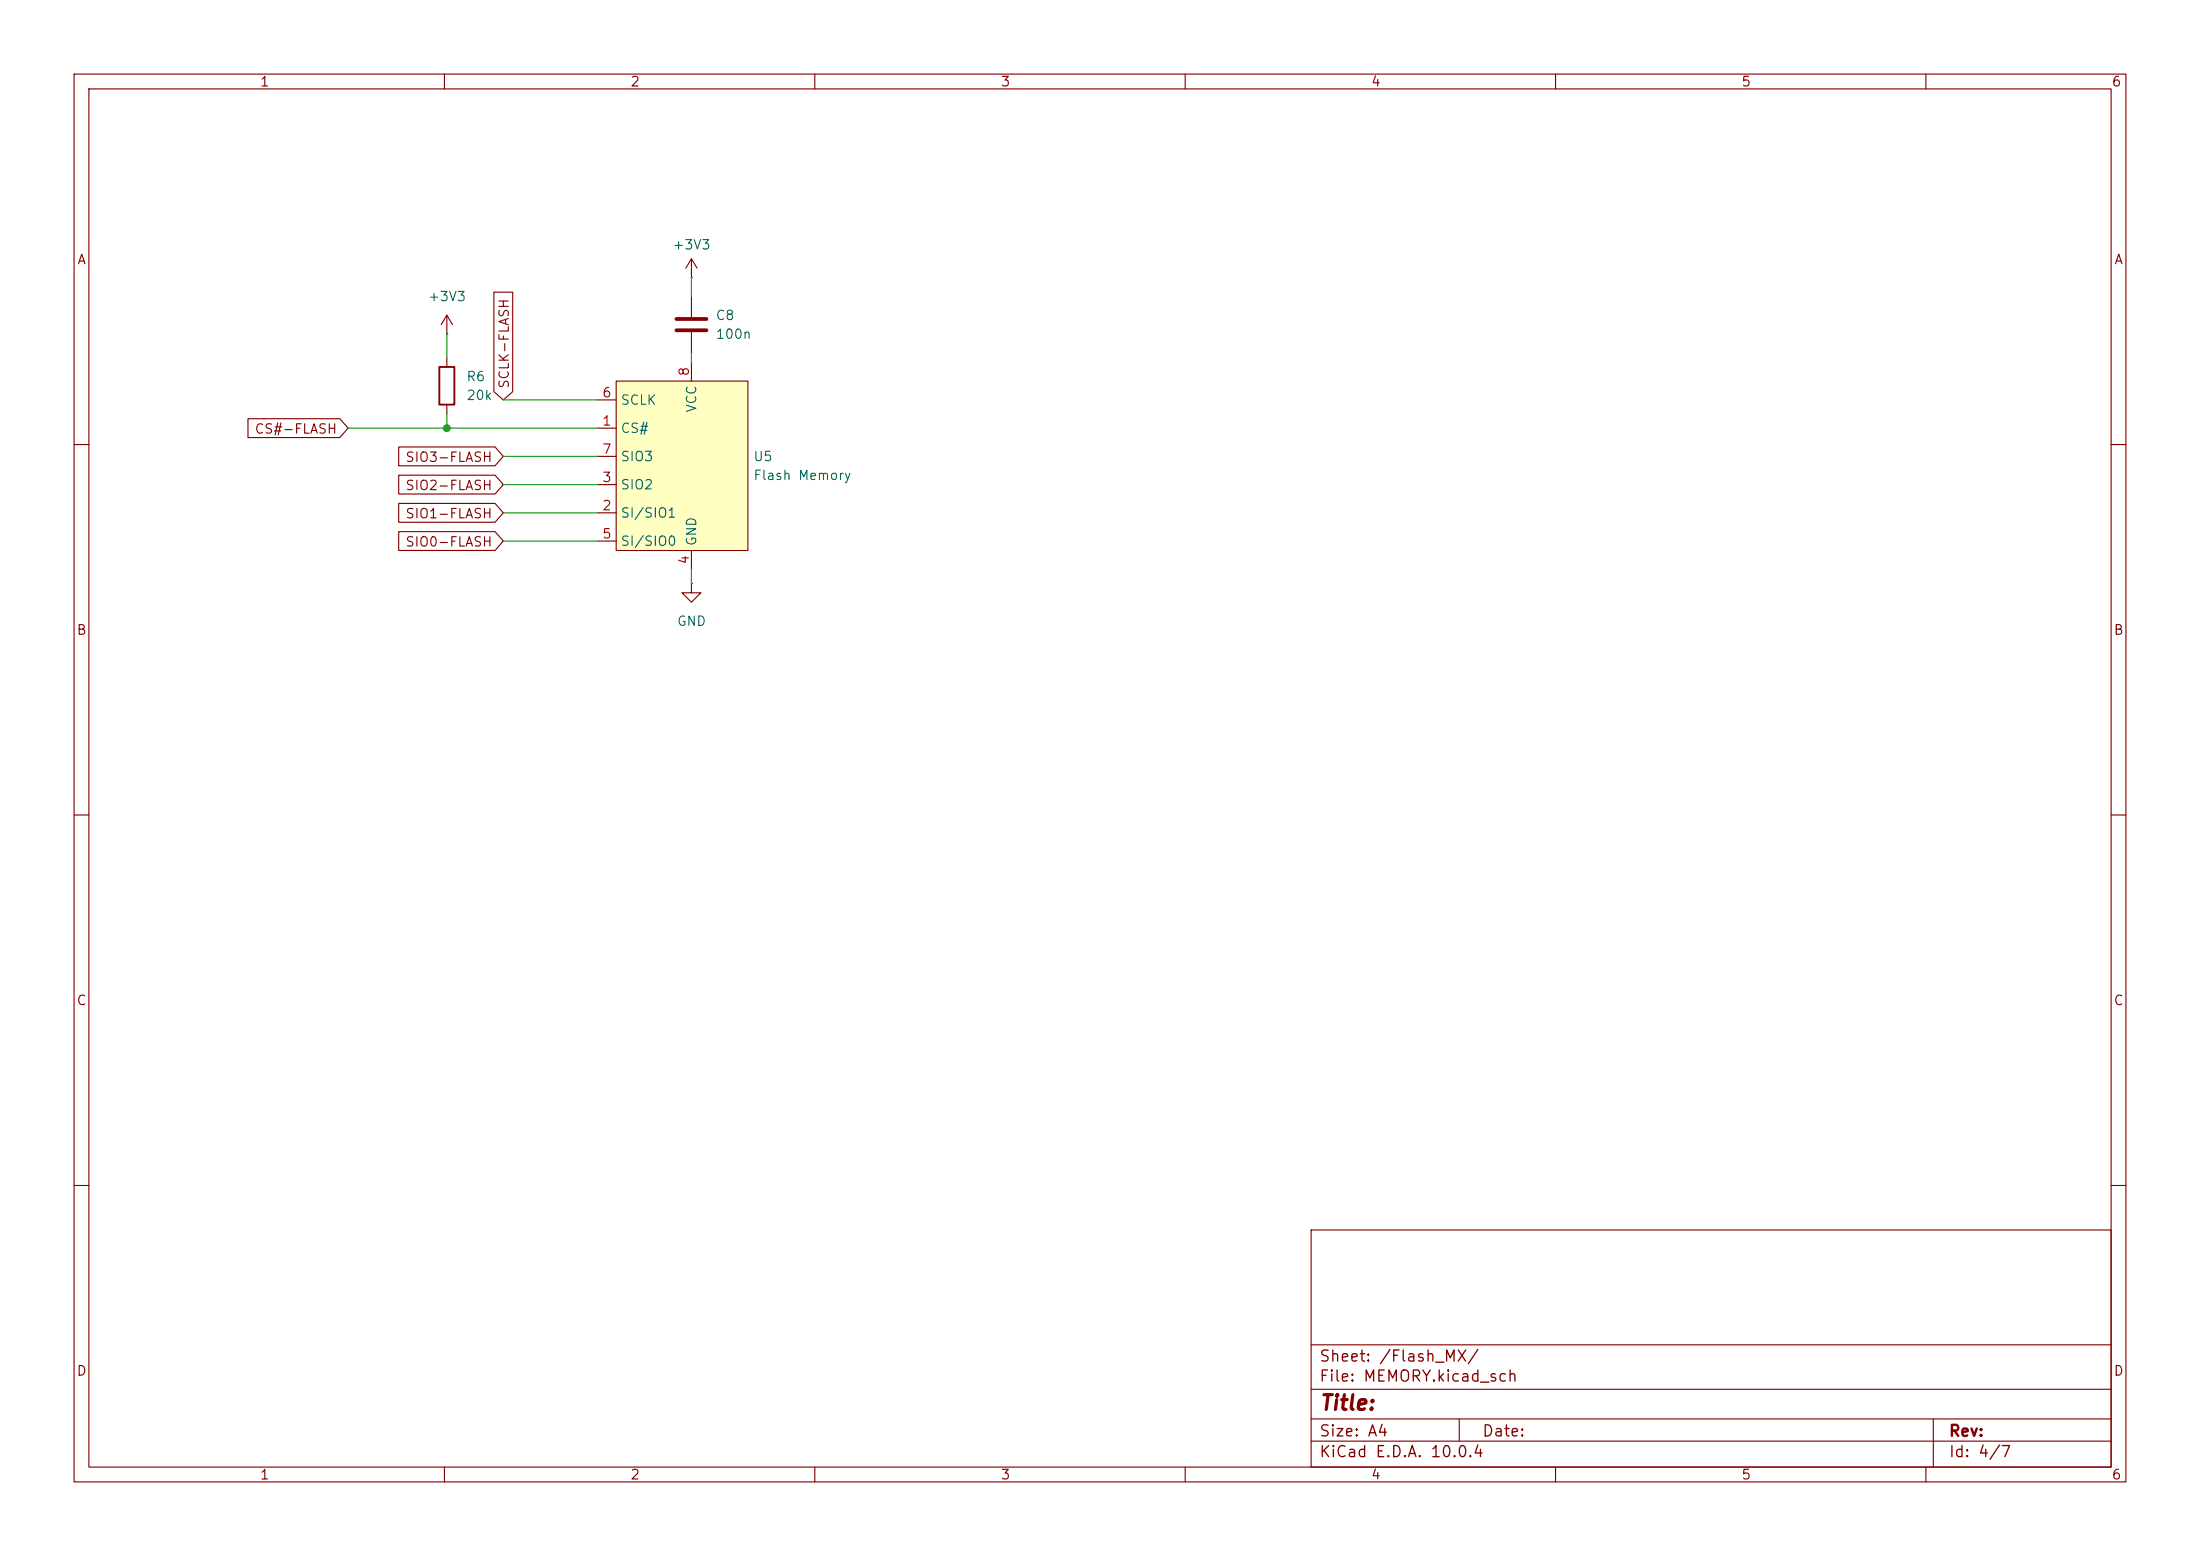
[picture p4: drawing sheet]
(kicad_sch
 (version 20260306)
 (generator "eeschema")
 (generator_version "10.0")
 (paper "A4")
 (lib_symbols
  (symbol "ESP32_PARTS_LIBARY:C_100n"
   (pin_numbers (hide yes))
   (pin_names
    (offset 0.254)) (exclude_from_sim no) (in_bom yes) (on_board yes)
   (in_pos_files yes)
   (duplicate_pin_numbers_are_jumpers no)
   (property "Reference" "C" (at 0.635 2.54 0) (show_name no) (do_not_autoplace no) (effects (font (size 1.27 1.27)) (justify left)))
   (property "Value" "100n" (at 0.635 -2.54 0) (show_name no) (do_not_autoplace no) (effects (font (size 1.27 1.27)) (justify left)))
   (property "Footprint" "Capacitor_SMD:C_0603_1608Metric_Pad1.08x0.95mm_HandSolder" (at 0.9652 -3.81 0) (show_name no) (do_not_autoplace no) (hide yes) (effects (font (size 1.27 1.27))))
   (property "Datasheet" "https://pim.murata.com/asset/pim4/ceramicCapacitorSMD/GRT188R61A226ME13-01A-EN_PDF_CERAMICCAPACITORSMD" (at 0 0 0) (show_name no) (do_not_autoplace no) (hide yes) (effects (font (size 1.27 1.27))))
   (property "Description" "22 µF ±20% 10V Ceramic Capacitor X5R 0603 (1608 Metric)" (at 0 0 0) (show_name no) (do_not_autoplace no) (hide yes) (effects (font (size 1.27 1.27))))
   (property "DIGIKEY" "GRT188R61A226ME13D" (at 0 0 0) (show_name no) (do_not_autoplace no) (hide yes) (effects (font (size 1.27 1.27))))
   (symbol "C_100n_0_1"
    (polyline (pts (xy -2.032 0.762) (xy 2.032 0.762)) (stroke (width 0.508) (type default)) (fill (type none)))
    (polyline (pts (xy -2.032 -0.762) (xy 2.032 -0.762)) (stroke (width 0.508) (type default)) (fill (type none))))
   (symbol "C_100n_1_1"
    (pin passive line (at 0 3.81 270) (length 2.794) (name "" (effects (font (size 1.27 1.27)))) (number "1" (effects (font (size 1.27 1.27)))))
    (pin passive line (at 0 -3.81 90) (length 2.794) (name "" (effects (font (size 1.27 1.27)))) (number "2" (effects (font (size 1.27 1.27))))))
   (embedded_fonts no))
  (symbol "ESP32_PARTS_LIBARY:MX25L-flash-memory" (exclude_from_sim no) (in_bom yes) (on_board yes)
   (in_pos_files yes)
   (duplicate_pin_numbers_are_jumpers no)
   (property "Reference" "U" (at -3.048 6.604 0) (show_name no) (do_not_autoplace no) (effects (font (size 1.27 1.27))))
   (property "Value" "Flash Memory" (at 0 0 0) (show_name no) (do_not_autoplace no) (effects (font (size 1.27 1.27))))
   (property "Footprint" "Package_SO:SOIC-8_5.3x5.3mm_P1.27mm" (at 0 0 0) (show_name no) (do_not_autoplace no) (hide yes) (effects (font (size 1.27 1.27))))
   (property "Datasheet" "https://www.macronix.com/Lists/Datasheet/Attachments/8661/MX25L3273F,%203V,%2032Mb,%20v1.2.pdf" (at 0 0 0) (show_name no) (do_not_autoplace no) (hide yes) (effects (font (size 1.27 1.27))))
   (property "Description" "FLASH Memory IC 32Mbit SPI 133 MHz 6 ns 8-SOP" (at 0 0 0) (show_name no) (do_not_autoplace no) (hide yes) (effects (font (size 1.27 1.27))))
   (property "DIGIKEY" "1092-MX25L3273FM2I-08G-ND" (at 0 0 0) (show_name no) (do_not_autoplace no) (hide yes) (effects (font (size 1.27 1.27))))
   (symbol "MX25L-flash-memory_0_0"
    (pin input line (at -27.94 11.43 0) (length 2.54) (name "CS#" (effects (font (size 1.27 1.27)))) (number "1" (effects (font (size 1.27 1.27)))))
    (pin bidirectional line (at -27.94 0 0) (length 2.54) (name "SI/SIO1" (effects (font (size 1.27 1.27)))) (number "2" (effects (font (size 1.27 1.27)))))
    (pin bidirectional line (at -27.94 3.81 0) (length 2.54) (name "SIO2" (effects (font (size 1.27 1.27)))) (number "3" (effects (font (size 1.27 1.27)))))
    (pin bidirectional line (at -27.94 -3.81 0) (length 2.54) (name "SI/SIO0" (effects (font (size 1.27 1.27)))) (number "5" (effects (font (size 1.27 1.27)))))
    (pin input line (at -27.94 15.24 0) (length 2.54) (name "SCLK" (effects (font (size 1.27 1.27)))) (number "6" (effects (font (size 1.27 1.27)))))
    (pin bidirectional line (at -27.94 7.62 0) (length 2.54) (name "SIO3" (effects (font (size 1.27 1.27)))) (number "7" (effects (font (size 1.27 1.27))))))
   (symbol "MX25L-flash-memory_1_0"
    (pin output line (at -15.24 -7.62 90) (length 2.54) (name "GND" (effects (font (size 1.27 1.27)))) (number "4" (effects (font (size 1.27 1.27)))))
    (pin power_in line (at -15.24 20.32 270) (length 2.54) (name "VCC" (effects (font (size 1.27 1.27)))) (number "8" (effects (font (size 1.27 1.27))))))
   (symbol "MX25L-flash-memory_1_1"
    (rectangle (start -25.4 17.78) (end -7.62 -5.08) (stroke (width 0) (type solid)) (fill (type background))))
   (embedded_fonts no))
  (symbol "ESP32_PARTS_LIBARY:R_20k"
   (pin_numbers (hide yes))
   (pin_names
    (offset 0)) (exclude_from_sim no) (in_bom yes) (on_board yes)
   (in_pos_files yes)
   (duplicate_pin_numbers_are_jumpers no)
   (property "Reference" "R" (at 2.032 0 90) (show_name no) (do_not_autoplace no) (effects (font (size 1.27 1.27))))
   (property "Value" "20k" (at 0 0 90) (show_name no) (do_not_autoplace no) (effects (font (size 1.27 1.27))))
   (property "Footprint" "Resistor_SMD:R_0603_1608Metric_Pad0.98x0.95mm_HandSolder" (at -1.778 0 90) (show_name no) (do_not_autoplace no) (hide yes) (effects (font (size 1.27 1.27))))
   (property "Datasheet" "https://yageogroup.com/content/datasheet/asset/file/PYU-RC_GROUP_51_ROHS_L" (at 0 0 0) (show_name no) (do_not_autoplace no) (hide yes) (effects (font (size 1.27 1.27))))
   (property "Description" "20 kOhms ±1% 0.1W, 1/10W Chip Resistor 0603 (1608 Metric) Moisture Resistant Thick Film" (at 0 0 0) (show_name no) (do_not_autoplace no) (hide yes) (effects (font (size 1.27 1.27))))
   (property "DIGIKEY" "20 kOhms ±1% 0.1W, 1/10W Chip Resistor 0603 (1608 Metric) Moisture Resistant Thick Film" (at 0 0 0) (show_name no) (do_not_autoplace no) (hide yes) (effects (font (size 1.27 1.27))))
   (symbol "R_20k_0_1"
    (rectangle (start -1.016 -2.54) (end 1.016 2.54) (stroke (width 0.254) (type default)) (fill (type none))))
   (symbol "R_20k_1_1"
    (pin passive line (at 0 3.81 270) (length 1.27) (name "" (effects (font (size 1.27 1.27)))) (number "1" (effects (font (size 1.27 1.27)))))
    (pin passive line (at 0 -3.81 90) (length 1.27) (name "" (effects (font (size 1.27 1.27)))) (number "2" (effects (font (size 1.27 1.27))))))
   (embedded_fonts no))
  (symbol "power:+3V3"
   (power global)
   (pin_numbers (hide yes))
   (pin_names
    (offset 0) (hide yes)) (exclude_from_sim no) (in_bom yes) (on_board yes)
   (in_pos_files yes)
   (duplicate_pin_numbers_are_jumpers no)
   (property "Reference" "#PWR" (at 0 -3.81 0) (show_name no) (do_not_autoplace no) (hide yes) (effects (font (size 1.27 1.27))))
   (property "Value" "+3V3" (at 0 3.556 0) (show_name no) (do_not_autoplace no) (effects (font (size 1.27 1.27))))
   (property "Footprint" "" (at 0 0 0) (show_name no) (do_not_autoplace no) (hide yes) (effects (font (size 1.27 1.27))))
   (property "Datasheet" "" (at 0 0 0) (show_name no) (do_not_autoplace no) (hide yes) (effects (font (size 1.27 1.27))))
   (property "Description" "Power symbol creates a global label with name \"+3V3\"" (at 0 0 0) (show_name no) (do_not_autoplace no) (hide yes) (effects (font (size 1.27 1.27))))
   (symbol "+3V3_0_1"
    (polyline (pts (xy -0.762 1.27) (xy 0 2.54)) (stroke (width 0) (type default)) (fill (type none)))
    (polyline (pts (xy 0 2.54) (xy 0.762 1.27)) (stroke (width 0) (type default)) (fill (type none)))
    (polyline (pts (xy 0 0) (xy 0 2.54)) (stroke (width 0) (type default)) (fill (type none))))
   (symbol "+3V3_1_1"
    (pin power_in line (at 0 0 90) (length 0) (name "" (effects (font (size 1.27 1.27)))) (number "1" (effects (font (size 1.27 1.27))))))
   (embedded_fonts no))
  (symbol "power:GND"
   (power global)
   (pin_numbers (hide yes))
   (pin_names
    (offset 0) (hide yes)) (exclude_from_sim no) (in_bom yes) (on_board yes)
   (in_pos_files yes)
   (duplicate_pin_numbers_are_jumpers no)
   (property "Reference" "#PWR" (at 0 -6.35 0) (show_name no) (do_not_autoplace no) (hide yes) (effects (font (size 1.27 1.27))))
   (property "Value" "GND" (at 0 -3.81 0) (show_name no) (do_not_autoplace no) (effects (font (size 1.27 1.27))))
   (property "Footprint" "" (at 0 0 0) (show_name no) (do_not_autoplace no) (hide yes) (effects (font (size 1.27 1.27))))
   (property "Datasheet" "" (at 0 0 0) (show_name no) (do_not_autoplace no) (hide yes) (effects (font (size 1.27 1.27))))
   (property "Description" "Power symbol creates a global label with name \"GND\" , ground" (at 0 0 0) (show_name no) (do_not_autoplace no) (hide yes) (effects (font (size 1.27 1.27))))
   (symbol "GND_0_1"
    (polyline (pts (xy 0 0) (xy 0 -1.27) (xy 1.27 -1.27) (xy 0 -2.54) (xy -1.27 -1.27) (xy 0 -1.27)) (stroke (width 0) (type default)) (fill (type none))))
   (symbol "GND_1_1"
    (pin power_in line (at 0 0 270) (length 0) (name "" (effects (font (size 1.27 1.27)))) (number "1" (effects (font (size 1.27 1.27))))))
   (embedded_fonts no)))
 (junction
  (at 60.325 57.785)
  (diameter 0)
  (color 0 0 0 0))
 (wire
  (pts (xy 67.945 73.025) (xy 80.645 73.025))
  (stroke (width 0) (type default)))
 (wire
  (pts (xy 67.945 65.405) (xy 80.645 65.405))
  (stroke (width 0) (type default)))
 (wire
  (pts (xy 60.325 45.085) (xy 60.325 48.26))
  (stroke (width 0) (type default)))
 (wire
  (pts (xy 93.345 47.625) (xy 93.345 48.895))
  (stroke (width 0) (type default)))
 (wire
  (pts (xy 67.945 53.975) (xy 80.645 53.975))
  (stroke (width 0) (type default)))
 (wire
  (pts (xy 67.945 61.595) (xy 80.645 61.595))
  (stroke (width 0) (type default)))
 (wire
  (pts (xy 60.325 57.785) (xy 60.325 55.88))
  (stroke (width 0) (type default)))
 (wire
  (pts (xy 93.345 76.835) (xy 93.345 78.74))
  (stroke (width 0) (type default)))
 (wire
  (pts (xy 93.345 37.465) (xy 93.345 40.005))
  (stroke (width 0) (type default)))
 (wire
  (pts (xy 67.945 69.215) (xy 80.645 69.215))
  (stroke (width 0) (type default)))
 (wire
  (pts (xy 80.645 57.785) (xy 60.325 57.785))
  (stroke (width 0) (type default)))
 (wire
  (pts (xy 46.99 57.785) (xy 60.325 57.785))
  (stroke (width 0) (type default)))
 (global_label "SIO2-FLASH"
  (shape input)
  (at 67.945 65.405 180)
  (fields_autoplaced yes)
  (effects (font (size 1.27 1.27)) (justify right))
  (property "Intersheetrefs" "${INTERSHEET_REFS}" (at 53.2878 65.405 0) (hide yes) (show_name no) (do_not_autoplace no) (effects (font (size 1.27 1.27)) (justify right))))
 (global_label "CS#-FLASH"
  (shape input)
  (at 46.99 57.785 180)
  (fields_autoplaced yes)
  (effects (font (size 1.27 1.27)) (justify right))
  (property "Intersheetrefs" "${INTERSHEET_REFS}" (at 32.9376 57.785 0) (hide yes) (show_name no) (do_not_autoplace no) (effects (font (size 1.27 1.27)) (justify right))))
 (global_label "SIO3-FLASH"
  (shape input)
  (at 67.945 61.595 180)
  (fields_autoplaced yes)
  (effects (font (size 1.27 1.27)) (justify right))
  (property "Intersheetrefs" "${INTERSHEET_REFS}" (at 53.2878 61.595 0) (hide yes) (show_name no) (do_not_autoplace no) (effects (font (size 1.27 1.27)) (justify right))))
 (global_label "SIO1-FLASH"
  (shape input)
  (at 67.945 69.215 180)
  (fields_autoplaced yes)
  (effects (font (size 1.27 1.27)) (justify right))
  (property "Intersheetrefs" "${INTERSHEET_REFS}" (at 53.2878 69.215 0) (hide yes) (show_name no) (do_not_autoplace no) (effects (font (size 1.27 1.27)) (justify right))))
 (global_label "SCLK-FLASH"
  (shape input)
  (at 67.945 53.975 90)
  (fields_autoplaced yes)
  (effects (font (size 1.27 1.27)) (justify left))
  (property "Intersheetrefs" "${INTERSHEET_REFS}" (at 67.945 38.8945 90) (hide yes) (show_name no) (do_not_autoplace no) (effects (font (size 1.27 1.27)) (justify left))))
 (global_label "SIO0-FLASH"
  (shape input)
  (at 67.945 73.025 180)
  (fields_autoplaced yes)
  (effects (font (size 1.27 1.27)) (justify right))
  (property "Intersheetrefs" "${INTERSHEET_REFS}" (at 53.2878 73.025 0) (hide yes) (show_name no) (do_not_autoplace no) (effects (font (size 1.27 1.27)) (justify right))))
 (symbol
  (lib_id "ESP32_PARTS_LIBARY:C_100n")
  (at 93.345 43.815 0)
  (unit 1)
  (body_style 1)
  (exclude_from_sim no)
  (in_bom yes)
  (on_board yes)
  (in_pos_files yes)
  (dnp no)
  (fields_autoplaced yes)
  (property "Reference" "C8" (at 96.52 42.5449 0) (show_name no) (do_not_autoplace no) (effects (font (size 1.27 1.27)) (justify left)))
  (property "Value" "100n" (at 96.52 45.0849 0) (show_name no) (do_not_autoplace no) (effects (font (size 1.27 1.27)) (justify left)))
  (property "Footprint" "Capacitor_SMD:C_0603_1608Metric_Pad1.08x0.95mm_HandSolder" (at 94.3102 47.625 0) (hide yes) (show_name no) (do_not_autoplace no) (effects (font (size 1.27 1.27))))
  (property "Datasheet" "https://pim.murata.com/asset/pim4/ceramicCapacitorSMD/GRT188R61A226ME13-01A-EN_PDF_CERAMICCAPACITORSMD" (at 93.345 43.815 0) (hide yes) (show_name no) (do_not_autoplace no) (effects (font (size 1.27 1.27))))
  (property "Description" "22 µF ±20% 10V Ceramic Capacitor X5R 0603 (1608 Metric)" (at 93.345 43.815 0) (hide yes) (show_name no) (do_not_autoplace no) (effects (font (size 1.27 1.27))))
  (property "DIGIKEY" "GRT188R61A226ME13D" (at 93.345 43.815 0) (hide yes) (show_name no) (do_not_autoplace no) (effects (font (size 1.27 1.27))))
  (pin "2")
  (pin "1"))
 (symbol
  (lib_id "power:GND")
  (at 93.345 78.74 0)
  (unit 1)
  (body_style 1)
  (exclude_from_sim no)
  (in_bom yes)
  (on_board yes)
  (in_pos_files yes)
  (dnp no)
  (fields_autoplaced yes)
  (property "Reference" "#PWR020" (at 93.345 85.09 0) (hide yes) (show_name no) (do_not_autoplace no) (effects (font (size 1.27 1.27))))
  (property "Value" "GND" (at 93.345 83.82 0) (show_name no) (do_not_autoplace no) (effects (font (size 1.27 1.27))))
  (property "Footprint" "" (at 93.345 78.74 0) (hide yes) (show_name no) (do_not_autoplace no) (effects (font (size 1.27 1.27))))
  (property "Datasheet" "" (at 93.345 78.74 0) (hide yes) (show_name no) (do_not_autoplace no) (effects (font (size 1.27 1.27))))
  (property "Description" "Power symbol creates a global label with name \"GND\" , ground" (at 93.345 78.74 0) (hide yes) (show_name no) (do_not_autoplace no) (effects (font (size 1.27 1.27))))
  (pin "1"))
 (symbol
  (lib_id "power:+3V3")
  (at 60.325 45.085 0)
  (unit 1)
  (body_style 1)
  (exclude_from_sim no)
  (in_bom yes)
  (on_board yes)
  (in_pos_files yes)
  (dnp no)
  (fields_autoplaced yes)
  (property "Reference" "#PWR021" (at 60.325 48.895 0) (hide yes) (show_name no) (do_not_autoplace no) (effects (font (size 1.27 1.27))))
  (property "Value" "+3V3" (at 60.325 40.005 0) (show_name no) (do_not_autoplace no) (effects (font (size 1.27 1.27))))
  (property "Footprint" "" (at 60.325 45.085 0) (hide yes) (show_name no) (do_not_autoplace no) (effects (font (size 1.27 1.27))))
  (property "Datasheet" "" (at 60.325 45.085 0) (hide yes) (show_name no) (do_not_autoplace no) (effects (font (size 1.27 1.27))))
  (property "Description" "Power symbol creates a global label with name \"+3V3\"" (at 60.325 45.085 0) (hide yes) (show_name no) (do_not_autoplace no) (effects (font (size 1.27 1.27))))
  (pin "1"))
 (symbol
  (lib_id "ESP32_PARTS_LIBARY:R_20k")
  (at 60.325 52.07 0)
  (unit 1)
  (body_style 1)
  (exclude_from_sim no)
  (in_bom yes)
  (on_board yes)
  (in_pos_files yes)
  (dnp no)
  (fields_autoplaced yes)
  (property "Reference" "R6" (at 62.865 50.7999 0) (show_name no) (do_not_autoplace no) (effects (font (size 1.27 1.27)) (justify left)))
  (property "Value" "20k" (at 62.865 53.3399 0) (show_name no) (do_not_autoplace no) (effects (font (size 1.27 1.27)) (justify left)))
  (property "Footprint" "Resistor_SMD:R_0603_1608Metric_Pad0.98x0.95mm_HandSolder" (at 58.547 52.07 90) (hide yes) (show_name no) (do_not_autoplace no) (effects (font (size 1.27 1.27))))
  (property "Datasheet" "https://yageogroup.com/content/datasheet/asset/file/PYU-RC_GROUP_51_ROHS_L" (at 60.325 52.07 0) (hide yes) (show_name no) (do_not_autoplace no) (effects (font (size 1.27 1.27))))
  (property "Description" "20 kOhms ±1% 0.1W, 1/10W Chip Resistor 0603 (1608 Metric) Moisture Resistant Thick Film" (at 60.325 52.07 0) (hide yes) (show_name no) (do_not_autoplace no) (effects (font (size 1.27 1.27))))
  (property "DIGIKEY" "20 kOhms ±1% 0.1W, 1/10W Chip Resistor 0603 (1608 Metric) Moisture Resistant Thick Film" (at 60.325 52.07 0) (hide yes) (show_name no) (do_not_autoplace no) (effects (font (size 1.27 1.27))))
  (pin "2")
  (pin "1"))
 (symbol
  (lib_id "ESP32_PARTS_LIBARY:MX25L-flash-memory")
  (at 108.585 69.215 0)
  (unit 1)
  (body_style 1)
  (exclude_from_sim no)
  (in_bom yes)
  (on_board yes)
  (in_pos_files yes)
  (dnp no)
  (fields_autoplaced yes)
  (property "Reference" "U5" (at 101.6 61.5949 0) (show_name no) (do_not_autoplace no) (effects (font (size 1.27 1.27)) (justify left)))
  (property "Value" "Flash Memory" (at 101.6 64.1349 0) (show_name no) (do_not_autoplace no) (effects (font (size 1.27 1.27)) (justify left)))
  (property "Footprint" "Package_SO:SOIC-8_5.3x5.3mm_P1.27mm" (at 108.585 69.215 0) (hide yes) (show_name no) (do_not_autoplace no) (effects (font (size 1.27 1.27))))
  (property "Datasheet" "https://www.macronix.com/Lists/Datasheet/Attachments/8661/MX25L3273F,%203V,%2032Mb,%20v1.2.pdf" (at 108.585 69.215 0) (hide yes) (show_name no) (do_not_autoplace no) (effects (font (size 1.27 1.27))))
  (property "Description" "FLASH Memory IC 32Mbit SPI 133 MHz 6 ns 8-SOP" (at 108.585 69.215 0) (hide yes) (show_name no) (do_not_autoplace no) (effects (font (size 1.27 1.27))))
  (property "DIGIKEY" "1092-MX25L3273FM2I-08G-ND" (at 108.585 69.215 0) (hide yes) (show_name no) (do_not_autoplace no) (effects (font (size 1.27 1.27))))
  (pin "1")
  (pin "3")
  (pin "2")
  (pin "5")
  (pin "6")
  (pin "7")
  (pin "4")
  (pin "8"))
 (symbol
  (lib_id "power:+3V3")
  (at 93.345 37.465 0)
  (unit 1)
  (body_style 1)
  (exclude_from_sim no)
  (in_bom yes)
  (on_board yes)
  (in_pos_files yes)
  (dnp no)
  (fields_autoplaced yes)
  (property "Reference" "#PWR019" (at 93.345 41.275 0) (hide yes) (show_name no) (do_not_autoplace no) (effects (font (size 1.27 1.27))))
  (property "Value" "+3V3" (at 93.345 33.02 0) (show_name no) (do_not_autoplace no) (effects (font (size 1.27 1.27))))
  (property "Footprint" "" (at 93.345 37.465 0) (hide yes) (show_name no) (do_not_autoplace no) (effects (font (size 1.27 1.27))))
  (property "Datasheet" "" (at 93.345 37.465 0) (hide yes) (show_name no) (do_not_autoplace no) (effects (font (size 1.27 1.27))))
  (property "Description" "Power symbol creates a global label with name \"+3V3\"" (at 93.345 37.465 0) (hide yes) (show_name no) (do_not_autoplace no) (effects (font (size 1.27 1.27))))
  (pin "1")))
